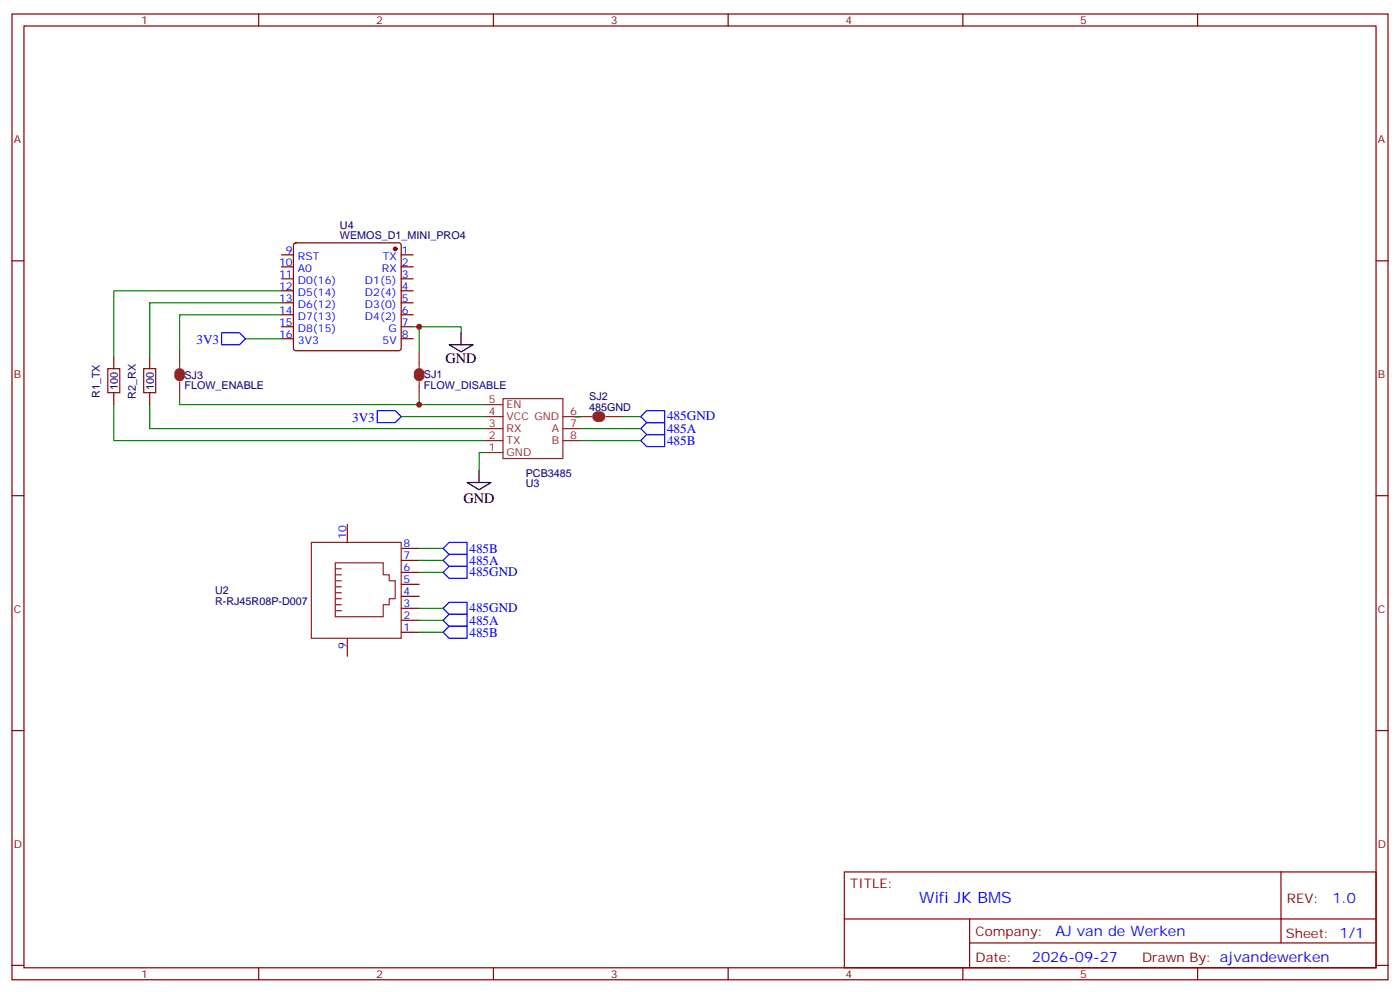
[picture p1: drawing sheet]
<svg xmlns="http://www.w3.org/2000/svg" width="412mm" height="292mm" viewBox="0 0 412 292" stroke-linecap="round" stroke-linejoin="round" font-family="sans-serif">
<g fill="none" stroke="#870000" stroke-width=".35">
<path d="M3.5 4.1h405.4v284.4h-405.4zM7.1 7.7h398.2v277.2h-398.2zM76.2 4.1v3.6M145.3 4.1v3.6M214.5 4.1v3.6M283.6 4.1v3.6M352.8 4.1v3.6M3.5 76.8h3.6M82.9 75h3.5M82.9 78.6h3.5M86.7 71.7l.4-.2h30.4l.5 .2 .2 .5v30.4l-.3 .5-.4 .2h-30.4l-.5-.3-.2-.4v-30.4zM118.2 75h3.5"/>
<path d="M118.2 78.6h3.5M405.3 76.8h3.6M82.9 82.1h3.5M82.9 85.6h3.5M82.9 89.1h3.5M82.9 92.7h3.5M82.9 96.2h3.5M82.9 99.7h3.5M118.2 82.1h3.5M118.2 85.6h3.5M118.2 89.1h3.5M118.2 92.7h3.5"/>
<path d="M118.2 96.2h3.5M118.2 99.7h3.5M33.5 105v3.5M33.5 115.6v3.5M44.1 105v3.5M44.1 115.6v3.5M3.5 145.9h3.6M102.3 154.4v5.3M405.3 145.9h3.6M118.2 161.5h5.3M118.2 165h5.3M118.2 168.5h5.3"/>
<path d="M118.2 172h5.3M118.2 175.6h5.3M118.2 179.1h5.3M102.3 187.9v5.3M118.2 182.6h5.3M118.2 186.2h5.3M3.5 215.1h3.6M405.3 215.1h3.6M248.7 256.7h156.6v28.2h-156.6zM377.3 256.7v20.9M248.7 270.6h156.5M285.6 277.6h119.6"/>
<path d="M285.6 270.6v14.1M3.5 284.2h3.6M76.2 284.9v3.6M145.3 284.9v3.6M214.5 284.9v3.6M283.6 284.9v3.6M352.8 284.9v3.6M405.3 284.2h3.6"/>
</g>
<g fill="none" stroke="#8c2424" stroke-width=".35">
<path d="M52.9 103.3v4.9M52.9 112.4v5M123.5 103.3v4.9M123.5 112.4v5M142.9 119.1h5.3M148.2 117.4h17.6v17.6h-17.6zM142.9 133.2h5.3M142.9 129.7h5.3M142.9 126.2h5.3M142.9 122.7h5.3M165.8 129.7h5.3M165.8 126.2h5.3"/>
<path d="M165.8 122.7h8.5M178.5 122.7h4.9M91.7 159.7h26.5v28.2h-26.5zM98.8 179.8h1.7M98.8 178h1.7M98.8 176.3h1.7M98.8 174.5h1.7M98.8 172.8h1.7M98.8 171h1.7M98.8 169.2h1.7M98.8 167.5h1.7M98.8 165.7h14.1v3.5h1.8v1.8h1.7v5.3h-1.7v1.7h-1.8v3.6h-14.1z"/>
</g>
<path d="M52.2 110.7a.71 .71 0 0 0 .7 .7 .71 .71 0 0 0 .7-.7M52.2 110a.71 .71 0 0 1 .7-.7 .71 .71 0 0 1 .7 .7M122.8 110a.71 .71 0 0 1 .7-.7 .71 .71 0 0 1 .7 .7M122.8 110.7a.71 .71 0 0 0 .7 .7 .71 .71 0 0 0 .7-.7M176 122a.71 .71 0 0 0-.7 .7 .71 .71 0 0 0 .7 .7M176.7 122a.71 .71 0 0 1 .7 .7 .71 .71 0 0 1-.7 .7" fill="none" stroke="#8c2424" stroke-width="1.8"/>
<circle cx="116.4" cy="73.3" r=".53" fill="#870000" stroke="#870000" stroke-width=".35"/>
<g fill="none" stroke="#008700" stroke-width=".35">
<path d="M72.3 99.7h10.6M82.9 89.1h-38.8v15.9M82.9 85.6h-49.4v19.4M82.9 92.7h-30v10.6M121.7 96.2h14.1v1.8M123.5 96.2v7.1M33.5 119.1v10.6h109.4M44.1 119.1v7.1h98.8M52.9 117.4v1.7h90M123.5 117.4v1.7M118.2 122.7h24.7M142.9 133.2h-1.8v5.3"/>
<path d="M169.3 122.7h1.8M171.1 129.7h17.6M171.1 126.2h17.6M183.4 122.7h5.3M123.5 161.5h7M123.5 165h7M123.5 168.5h7M123.5 179.1h7M123.5 182.6h7M123.5 186.2h7"/>
</g>
<path d="M65.3 98h5.3l1.7 1.7-1.7 1.8h-5.3zM111.1 120.9h5.3l1.8 1.8-1.8 1.7h-5.3zM188.7 126.2l1.8-1.8h5.3v3.6h-5.3zM188.7 122.7l1.8-1.8h5.3v3.5h-5.3zM190.5 128h5.3v3.5h-5.3l-1.8-1.8zM130.5 168.5l1.8-1.7h5.3v3.5h-5.3zM130.5 179.1l1.8-1.8h5.3v3.6h-5.3zM130.5 161.5l1.8-1.8h5.3v3.5h-5.3zM130.5 165l1.8-1.8h5.3v3.6h-5.3zM130.5 186.2l1.8-1.8h5.3v3.5h-5.3zM130.5 182.6l1.8-1.7h5.3v3.5h-5.3z" fill="none" stroke="#00f" stroke-width=".35"/>
<path d="M135.8 98v3.5M132.3 101.5h7l-3.5 2.1zM141.1 138.5v3.6M137.6 142.1h7l-3.5 2.1z" fill="none" stroke="#000" stroke-width=".35"/>
<path d="M31.7 108.5h3.6v7.1h-3.6zM42.3 108.5h3.6v7.1h-3.6z" fill="none" stroke="#a10000" stroke-width=".35"/>
<g fill="#c00">
<circle cx="123.5" cy="96.2" r=".88"/>
<circle cx="123.5" cy="119.1" r=".88"/>
</g>
<text font-size="4.6" fill="#00f" x="270.8" y="265.7">Wifi JK BMS</text>
<g font-size="4.2">
<text x="131.2" y="106.8">GND</text>
<text x="136.5" y="148.1">GND</text>
</g>
<g font-size="4.2" fill="#00f">
<text x="392.5" y="266">1.0</text>
<text x="310.9" y="275.5">AJ van de Werken</text>
<text x="304" y="283.3">2026-09-27</text>
</g>
<g font-size="3.9" fill="#00f">
<text x="57.9" y="101.4">3V3</text>
<text x="103.7" y="124.3">3V3</text>
<text x="196.5" y="123.8">485GND</text>
<text x="196.5" y="131">485B</text>
<text x="196.5" y="127.4">485A</text>
<text x="138.3" y="162.7">485B</text>
<text x="138.3" y="166.2">485A</text>
<text x="138.3" y="169.6">485GND</text>
<text x="138.3" y="180.2">485GND</text>
<text x="138.3" y="183.9">485A</text>
<text x="138.3" y="187.4">485B</text>
</g>
<g font-size="3.9" fill="#800">
<text x="250.5" y="261.3">TITLE:</text>
<text x="379.1" y="266">REV:</text>
<text x="287.4" y="275.5">Company:</text>
<text x="378.7" y="276.1">Sheet: 1/1</text>
<text x="287.4" y="283.2">Date:</text>
<text x="336.4" y="283.3">Drawn By: ajvandewerken</text>
</g>
<g font-size="3.2" fill="#800">
<text x="41.6" y="7.1">1</text>
<text x="110.8" y="7.1">2</text>
<text x="179.9" y="7.1">3</text>
<text x="249.1" y="7.1">4</text>
<text x="318.2" y="7.1">5</text>
<text x="4.1" y="42.2">A</text>
<text x="405.9" y="42.2">A</text>
<text x="4.1" y="111.4">B</text>
<text x="405.9" y="111.4">B</text>
<text x="4.1" y="180.5">C</text>
<text x="405.9" y="180.5">C</text>
<text x="4.1" y="249.7">D</text>
<text x="405.9" y="249.7">D</text>
<text x="41.6" y="287.9">1</text>
<text x="110.8" y="287.9">2</text>
<text x="179.9" y="287.9">3</text>
<text x="249.1" y="287.9">4</text>
<text x="318.2" y="287.9">5</text>
</g>
<g font-size="3.2" fill="#000080">
<text x="100.1" y="70.4">WEMOS_D1_MINI_PRO4</text>
<text x="100.1" y="67.3">U4</text>
<text x="54.3" y="111.5">SJ3</text>
<text x="124.9" y="111.4">SJ1</text>
<text x="29.4" y="117.2" transform="rotate(-90 29.4 117.2)">R1_TX</text>
<text x="34.7" y="114.8" transform="rotate(-90 34.7 114.8)">100</text>
<text x="40" y="117.4" transform="rotate(-90 40 117.4)">R2_RX</text>
<text x="45.3" y="114.8" transform="rotate(-90 45.3 114.8)">100</text>
<text x="54.3" y="114.5">FLOW_ENABLE</text>
<text x="124.9" y="114.5">FLOW_DISABLE</text>
<text x="173.6" y="117.7">SJ2</text>
<text x="173.6" y="120.9">485GND</text>
<text x="154.9" y="140.3">PCB3485</text>
<text x="154.9" y="143.5">U3</text>
<text x="63.4" y="178">R-RJ45R08P-D007</text>
<text x="63.4" y="174.9">U2</text>
</g>
<g font-size="3.2" fill="#00f">
<text x="84.2" y="74.7">9</text>
<text x="87.7" y="76.4">RST</text>
<text x="112.7" y="76.4">TX</text>
<text x="118.4" y="74.7">1</text>
<text x="82.2" y="78.2">10</text>
<text x="82.2" y="81.7">11</text>
<text x="87.7" y="80">A0</text>
<text x="87.7" y="83.5">D0(16)</text>
<text x="107.5" y="83.5">D1(5)</text>
<text x="112.5" y="80">RX</text>
<text x="118.4" y="78.2">2</text>
<text x="118.4" y="81.7">3</text>
<text x="82.2" y="85.3">12</text>
<text x="82.2" y="88.8">13</text>
<text x="87.7" y="87">D5(14)</text>
<text x="107.5" y="87">D2(4)</text>
<text x="118.4" y="85.3">4</text>
<text x="118.4" y="88.8">5</text>
<text x="82.2" y="92.3">14</text>
<text x="82.2" y="95.8">15</text>
<text x="87.7" y="90.6">D6(12)</text>
<text x="87.7" y="94.1">D7(13)</text>
<text x="107.5" y="90.6">D3(0)</text>
<text x="107.5" y="94.1">D4(2)</text>
<text x="118.4" y="92.3">6</text>
<text x="118.4" y="95.8">7</text>
<text x="82.2" y="99.4">16</text>
<text x="87.7" y="97.6">D8(15)</text>
<text x="87.7" y="101.1">3V3</text>
<text x="112.7" y="101.1">5V</text>
<text x="114.4" y="97.6">G</text>
<text x="118.4" y="99.4">8</text>
<text x="102" y="158.6" transform="rotate(-90 102 158.6)">10</text>
<text x="118.9" y="161.1">8</text>
<text x="118.9" y="164.6">7</text>
<text x="118.9" y="168.2">6</text>
<text x="118.9" y="171.7">5</text>
<text x="118.9" y="175.2">4</text>
<text x="118.9" y="178.8">3</text>
<text x="118.9" y="182.3">2</text>
<text x="118.9" y="185.8">1</text>
<text x="102" y="191" transform="rotate(-90 102 191)">9</text>
</g>
<g font-size="3.2" fill="#8d2323">
<text x="144" y="118.8">5</text>
<text x="144" y="125.8">3</text>
<text x="144" y="122.3">4</text>
<text x="149.2" y="123.7">VCC GND</text>
<text x="149.2" y="120.2">EN</text>
<text x="167.9" y="122.3">6</text>
<text x="167.9" y="125.8">7</text>
<text x="144" y="129.4">2</text>
<text x="149.2" y="130.8">TX</text>
<text x="149.2" y="127.2">RX</text>
<text x="162.6" y="130.8">B</text>
<text x="162.6" y="127.2">A</text>
<text x="167.9" y="129.4">8</text>
<text x="144" y="132.9">1</text>
<text x="149.2" y="134.3">GND</text>
</g>
</svg>
